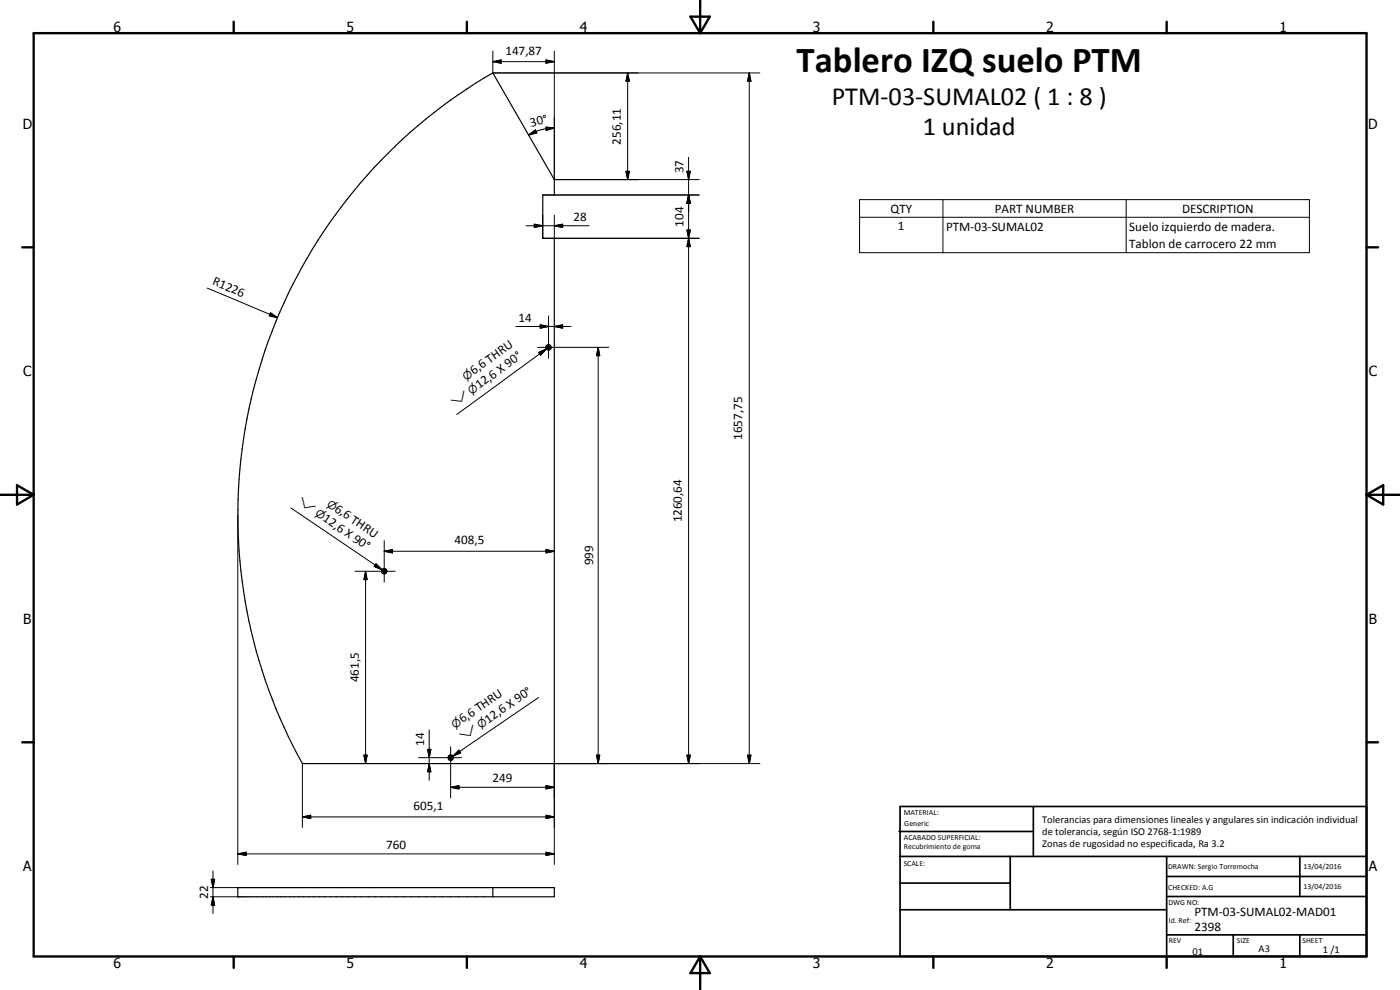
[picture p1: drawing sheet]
<svg xmlns="http://www.w3.org/2000/svg" width="420mm" height="297mm" viewBox="0 0 420 297" stroke-linecap="round" stroke-linejoin="round" font-family="sans-serif">
<g fill="none" stroke="#000" stroke-width=".35">
<path d="M114.3 48.1a152.6 152.6 0 0 1 33.6-26.2l18.5 32v4.6h-3.5v13h3.5v157.6h-75.6a153.2 153.2 0 0 1 23.5-181zM71.4 266.3h95v2.8h-95zM147.9 266.3v2.8"/>
<circle cx="164.6" cy="104.2" r=".41"/>
<circle cx="164.6" cy="104.2" r=".8"/>
<circle cx="115.3" cy="171.4" r=".42"/>
<circle cx="115.3" cy="171.4" r=".79"/>
<circle cx="135.2" cy="227.3" r=".41"/>
<circle cx="135.3" cy="227.3" r=".8"/>
</g>
<g fill="none" stroke="#000" stroke-width=".71">
<path d="M10.1 9.9h400v277.1h-400zM70.1 6.5v3.4M140.1 6.5v3.4M207.2 5h5.8l-2.9 4.9zM210.1 0v9.9M280.1 6.5v3.4M350.1 6.5v3.4M6.7 74.2h3.4M410.1 74.2h3.5M.1 148.5h10M5.1 145.6l5 2.9-5 2.9zM410.1 148.5h10"/>
<path d="M410.1 148.5l5-2.9v5.8zM6.7 222.7h3.4M410.1 222.7h3.5M70.1 287v3.4M140.1 287v3.4M210.1 287v10M210.1 287l2.9 5h-5.8zM280.1 287v3.4M350.1 287v3.4"/>
</g>
<g fill="none" stroke="#000" stroke-width=".51">
<path d="M269.8 249.5h40.3M270.1 242h140v45h-140zM270.1 257h140M303.2 257v16M310.1 242v15M350.1 257v30M390.1 257v12M270.1 265h33.1M270.1 273h80M350.1 269h60M350.1 263h60M350.1 280.5h60"/>
<path d="M370.1 280.5v6.5M390.1 280.5v6.5"/>
</g>
<g fill="none" stroke="#000" stroke-width=".3">
<path d="M147.9 18.5l2.5-.5v1zM147.9 15.3v6.6h80.1M147.9 18.5h18.5M163.9 18l2.5 .5-2.5 .5zM166.4 15.3v38.6h43.4M163.9 38.1l2.5 .3-2.5 .7zM166.4 38.4l-4 .5-3.7 1.6M188.4 21.9l.5 2.5h-1zM188.4 21.9v32M224.9 21.9l.5 2.5h-1zM224.9 21.9v207.2M158.7 40.5l2-1.5 .4 .9z"/>
<path d="M162.9 58.5h46.9M187.9 51.4h1l-.5 2.5zM206.2 51.4h1l-.5 2.5zM206.7 58.5l.5 2.5h-1zM206.7 47.2v181.9M258 59.9h135v15.9h-135zM283 59.9v15.9M338 59.9v15.9M157.9 67.7h18.9M160.3 67.3l2.6 .4-2.6 .5zM162.9 64.6v6.9h46.9M166.4 67.7l2.5-.4v.9z"/>
<path d="M166.4 64.6v6.9M206.2 69h1l-.5 2.5zM206.2 69l1 5h-1l1-5zM206.7 71.5l.5 2.5h-1zM258 65.2h135M62.2 86.4l21.1 8.9M81.2 93.9l2.1 1.4-2.5-.5zM154.8 98h16.6M162.1 97.5l2.5 .5-2.5 .5zM164.6 94.8v12.7M166.4 98l2.5-.5v1zM161.3 104.2h21.4"/>
<path d="M161.7 105.7l2.3-1-1.7 1.9zM164 104.7l-26.9 19.7M179.5 104.2l.5 2.5h-1zM179.5 104.2v124.9M71.4 154.5v104.9M87.3 152.4l27.3 18.5M106.5 171.4h12.1M109.7 171.4l.5 2.5h-1zM109.7 171.4v57.7M112.8 169.2l1.8 1.7-2.3-.9zM115.3 165.4l2.5-.5v1zM115.3 162.2v12.5"/>
<path d="M115.3 165.4h51.1M163.9 164.9l2.5 .5-2.5 .5zM128.8 219v15.1M161.6 209.3l-25.7 17.6M90.8 229.1v19.2M109.2 226.6h1l-.5 2.5zM125.6 227.3h12.9M128.3 224.8h1l-.5 2.5zM128.8 229.1l.5 2.5h-1zM135.2 236.2l2.5-.5v1zM135.2 224.1v15.3M135.2 236.2h31.2"/>
<path d="M135.9 226.9l1.8-1.8 .5 .8zM137.7 225.1l.5 .8-2.3 1zM163.9 235.7l2.5 .5-2.5 .5zM179 226.6h1l-.5 2.5zM206.2 226.6h1l-.5 2.5zM224.4 226.6h1l-.5 2.5zM228 229.1h-61.6v30.3M71.4 256.2l2.5-.5v1zM71.4 256.2h95M90.8 245.1l2.4-.5v1zM90.8 245.1h75.6M163.9 244.6l2.5 .5-2.5 .5z"/>
<path d="M163.9 255.7l2.5 .5-2.5 .5zM63.1 269.1h8.3M63.1 266.3h8.3M63.4 263.8h1l-.5 2.5zM63.9 269.1l.5 2.5h-1zM63.9 261.3v12.8"/>
</g>
<g fill="#000">
<path d="M147.9 18.5l2.5-.5v1zM163.9 18l2.5 .5-2.5 .5zM158.7 40.5l2-1.5 .4 .9zM163.9 38.1l2.5 .3-2.5 .7zM188.4 21.9l.5 2.5h-1zM224.9 21.9l.5 2.5h-1zM187.9 51.4h1l-.5 2.5zM206.2 51.4h1l-.5 2.5zM160.3 67.3l2.6 .4-2.6 .5zM166.4 67.7l2.5-.4v.9zM206.2 69h1l-.5 2.5zM206.7 71.5l.5 2.5h-1z"/>
<path d="M206.7 58.5l.5 2.5h-1zM81.2 93.9l2.1 1.4-2.5-.5zM162.1 97.5l2.5 .5-2.5 .5zM166.4 98l2.5-.5v1zM161.7 105.7l2.3-1-1.7 1.9zM179.5 104.2l.5 2.5h-1zM109.7 171.4l.5 2.5h-1zM112.8 169.2l1.8 1.7-2.3-.9zM115.3 165.4l2.5-.5v1zM163.9 164.9l2.5 .5-2.5 .5zM109.2 226.6h1l-.5 2.5zM128.3 224.8h1l-.5 2.5z"/>
<path d="M128.8 229.1l.5 2.5h-1zM135.9 226.9l1.8-1.8 .5 .8zM135.2 236.2l2.5-.5v1zM163.9 235.7l2.5 .5-2.5 .5zM179 226.6h1l-.5 2.5zM206.2 226.6h1l-.5 2.5zM224.4 226.6h1l-.5 2.5zM71.4 256.2l2.5-.5v1zM90.8 245.1l2.4-.5v1zM163.9 244.6l2.5 .5-2.5 .5zM163.9 255.7l2.5 .5-2.5 .5zM63.4 263.8h1l-.5 2.5z"/>
<path d="M63.9 269.1l.5 2.5h-1z"/>
</g>
<text font-size="11" x="239" y="21.6">Tablero IZQ suelo PTM</text>
<g font-size="7.9">
<text x="249.6" y="31.6">PTM-03-SUMAL02 ( 1 : 8 )</text>
<text x="276.9" y="40.6">1 unidad</text>
</g>
<g font-size="4.2">
<text x="34" y="9.6">6</text>
<text x="104" y="9.6">5</text>
<text x="174" y="9.6">4</text>
<text x="244" y="9.6">3</text>
<text x="314" y="9.6">2</text>
<text x="384" y="9.6">1</text>
<text x="6.8" y="38.7">D</text>
<text x="410.6" y="38.7">D</text>
<text x="7" y="112.9">C</text>
<text x="410.8" y="112.9">C</text>
<text x="7" y="187.1">B</text>
<text x="410.8" y="187.1">B</text>
<text x="7" y="261.4">A</text>
<text x="410.8" y="261.4">A</text>
<text x="34" y="290.4">6</text>
<text x="104" y="290.4">5</text>
<text x="174" y="290.4">4</text>
<text x="244" y="290.4">3</text>
<text x="314" y="290.4">2</text>
<text x="384" y="290.4">1</text>
</g>
<g font-size="3.9">
<text x="151.7" y="16.4">147,87</text>
<text x="159.4" y="38.1" transform="rotate(-15 159.4 38.1)">30°</text>
<text x="186.3" y="43.4" transform="rotate(-90 186.3 43.4)">256,11</text>
<text x="205.1" y="52" transform="rotate(-90 205.1 52)">37</text>
<text x="267.2" y="63.8">QTY</text>
<text x="298.5" y="63.8">PART NUMBER</text>
<text x="354.7" y="63.8">DESCRIPTION</text>
<text x="172.1" y="66.2">28</text>
<text x="205.1" y="68" transform="rotate(-90 205.1 68)">104</text>
<text x="269.5" y="69.1">1</text>
<text x="283.9" y="69.2">PTM-03-SUMAL02</text>
<text x="338.9" y="69.3">Suelo izquierdo de madera.</text>
<text x="338.9" y="74.5">Tablon de carrocero 22 mm</text>
<text x="63.5" y="85.3" transform="rotate(23 63.5 85.3)">R1226</text>
<text x="155.6" y="96.5">14</text>
<text x="142.2" y="112.6" transform="rotate(-36 142.2 112.6)">6,6 THRU</text>
<text x="143.8" y="116.8" transform="rotate(-36 143.8 116.8)">12,6 X 90°</text>
<text x="222.7" y="132" transform="rotate(-90 222.7 132)">1657,75</text>
<text x="100.2" y="153.2" transform="rotate(34 100.2 153.2)">6,6 THRU</text>
<text x="96.7" y="156.2" transform="rotate(34 96.7 156.2)">12,6 X 90°</text>
<text x="204.6" y="156.8" transform="rotate(-90 204.6 156.8)">1260,64</text>
<text x="136.4" y="163.4">408,5</text>
<text x="178" y="169.7" transform="rotate(-90 178 169.7)">999</text>
<text x="107.6" y="204.7" transform="rotate(-90 107.6 204.7)">461,5</text>
<text x="138.8" y="217" transform="rotate(-34 138.8 217)">6,6 THRU</text>
<text x="146.5" y="217.1" transform="rotate(-34 146.5 217.1)">12,6 X 90°</text>
<text x="127.3" y="223.8" transform="rotate(-90 127.3 223.8)">14</text>
<text x="147.8" y="234.7">249</text>
<text x="124.1" y="243">605,1</text>
<text x="115.9" y="254.6">760</text>
<text x="62.4" y="269.7" transform="rotate(-90 62.4 269.7)">22</text>
<text x="358.5" y="275">PTM-03-SUMAL02-MAD01</text>
<text x="358.5" y="279.4">2398</text>
</g>
<g font-size="3.3">
<text x="139.9" y="114.2" transform="rotate(-36 139.9 114.2)">n</text>
<text x="141.6" y="118.4" transform="rotate(-36 141.6 118.4)">n</text>
<text x="136.5" y="122.2" transform="rotate(-36 136.5 122.2)">w</text>
<text x="89.1" y="151" transform="rotate(34 89.1 151)">w</text>
<text x="94.4" y="154.6" transform="rotate(34 94.4 154.6)">n</text>
<text x="97.9" y="151.7" transform="rotate(34 97.9 151.7)">n</text>
<text x="136.5" y="218.6" transform="rotate(-34 136.5 218.6)">n</text>
<text x="144.2" y="218.7" transform="rotate(-34 144.2 218.7)">n</text>
<text x="139" y="222.2" transform="rotate(-34 139 222.2)">w</text>
</g>
<g font-size="3.1">
<text x="312.7" y="246.8">Tolerancias para dimensiones lineales y angulares sin indicación individual</text>
<text x="312.7" y="250.4">de tolerancia, según ISO 2768-1:1989</text>
<text x="312.7" y="254">Zonas de rugosidad no especificada, Ra 3.2</text>
<text x="357.9" y="286.4">01</text>
<text x="377.7" y="285.6">A3</text>
<text x="397" y="285.9">1 /1</text>
</g>
<g font-size="2.4">
<text x="271.2" y="244.4">MATERIAL:</text>
<text x="271.3" y="252">ACABADO SUPERFICIAL:</text>
<text x="271.4" y="247.9">Generic</text>
<text x="271.3" y="254.6">Recubrimiento de goma</text>
<text x="271.2" y="259.7">SCALE:</text>
<text x="350.6" y="260.8">DRAWN: Sergio Torremocha</text>
<text x="391.2" y="260.6">13/04/2016</text>
<text x="350.6" y="267">CHECKED: A.G</text>
<text x="391.2" y="266.7">13/04/2016</text>
<text x="350.6" y="271.4">DWG NO:</text>
<text x="350.8" y="276.9">Id. Ref:</text>
<text x="350.8" y="282.8">REV</text>
<text x="371.2" y="282.9">SIZE</text>
<text x="390.9" y="282.9">SHEET</text>
</g>
</svg>
